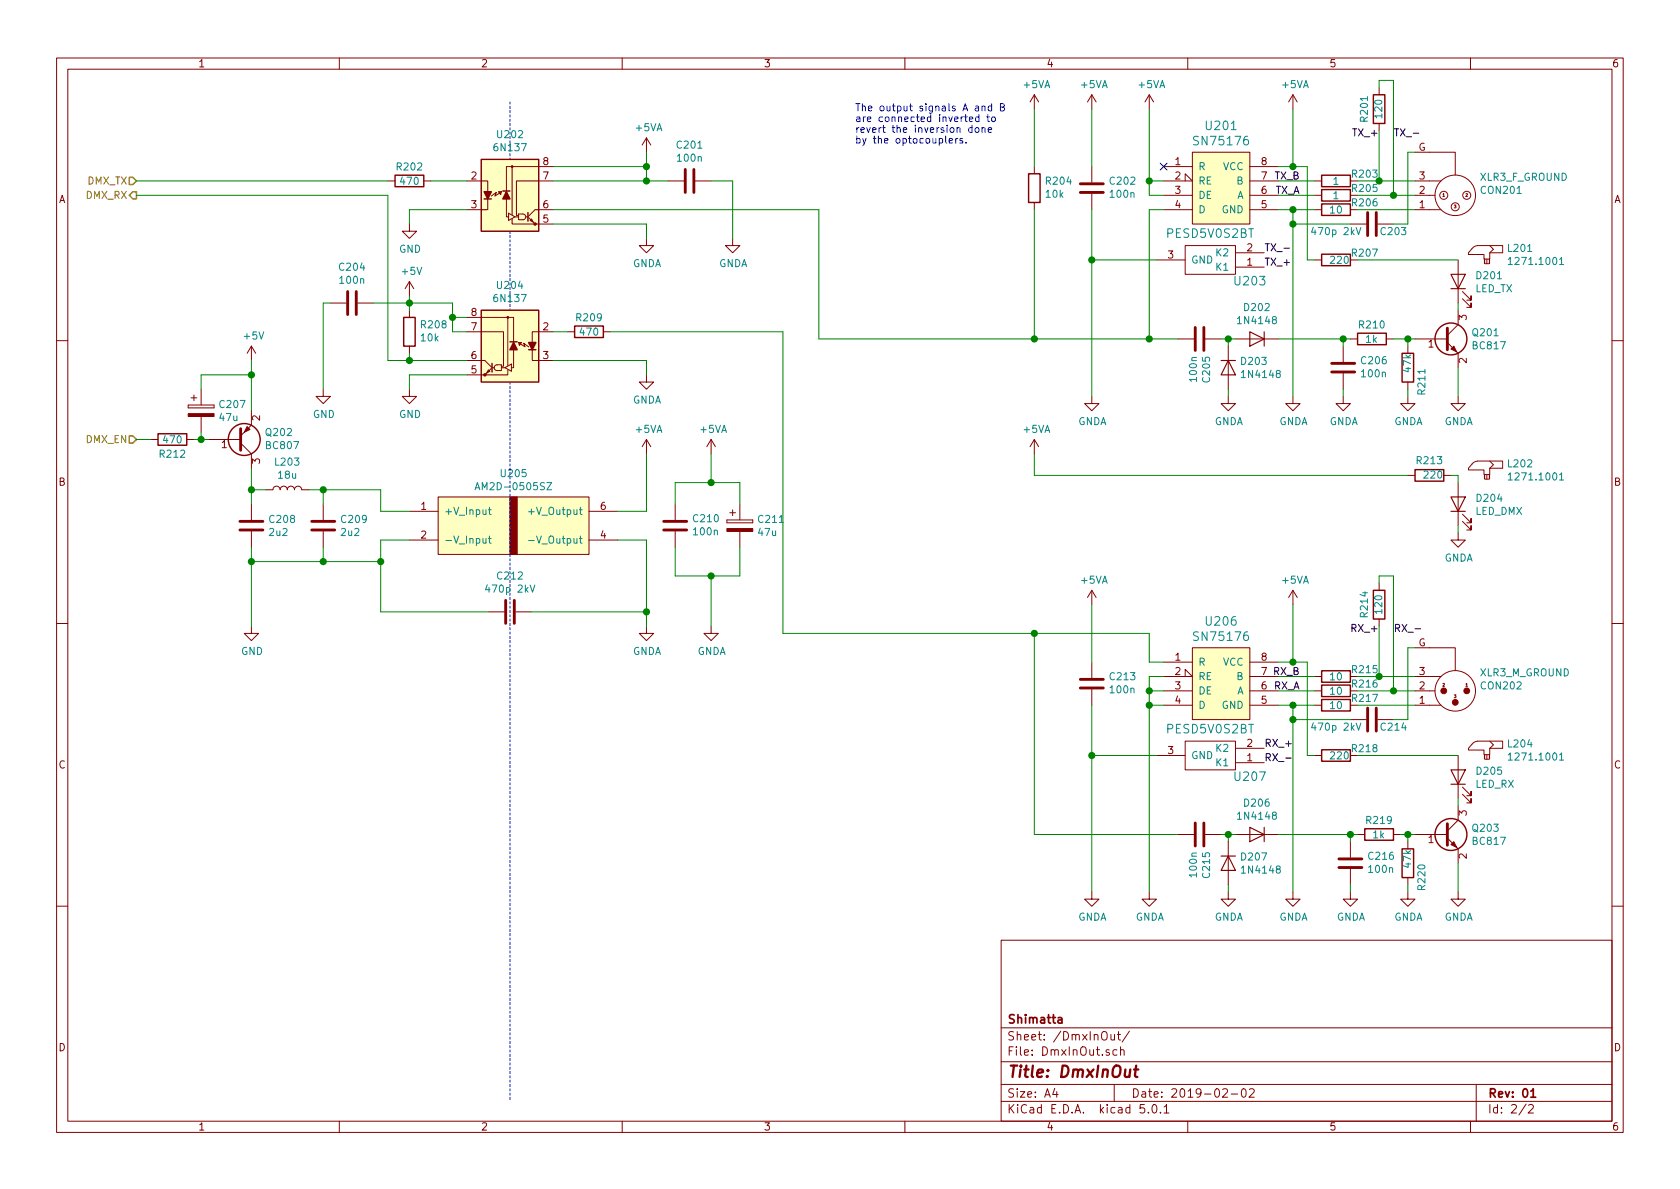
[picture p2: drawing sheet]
EESchema Schematic File Version 4
LIBS:UsbDmx-cache
EELAYER 26 0
EELAYER END
$Descr A4 11693 8268
encoding utf-8
Sheet 2 2
Title "DmxInOut"
Date "2019-02-02"
Rev "01"
Comp "Shimatta"
Comment1 ""
Comment2 ""
Comment3 ""
Comment4 ""
$EndDescr
$Comp
L proz_interface:SN75176 U201
U 1 1
P 8250 1550
F 0 "U201" H 8500 2237 60  0000 C CNN
F 1 "SN75176" H 8500 2131 60  0000 C CNN
F 2 "Package_SO:SO-8_3.9x4.9mm_P1.27mm" H 8250 1550 60  0001 C CNN
F 3 "" H 8250 1550 60  0000 C CNN
	1    8250 1550
	1    0    0    -1  
$EndComp
$Comp
L power:+5VA #PWR0204
U 1 1
P 9000 750
F 0 "#PWR0204" H 9000 600 50  0001 C CNN
F 1 "+5VA" H 9015 923 50  0000 C CNN
F 2 "" H 9000 750 50  0001 C CNN
F 3 "" H 9000 750 50  0001 C CNN
	1    9000 750 
	1    0    0    -1  
$EndComp
Wire Wire Line
	8900 1150 9000 1150
Wire Wire Line
	9000 1150 9000 750 
$Comp
L Device:R R203
U 1 1
P 9300 1250
F 0 "R203" V 9250 1450 50  0000 C CNN
F 1 "1" V 9300 1250 50  0000 C CNN
F 2 "Resistor_SMD:R_MiniMELF_MMA-0204" V 9230 1250 50  0001 C CNN
F 3 "~" H 9300 1250 50  0001 C CNN
	1    9300 1250
	0    1    1    0   
$EndComp
$Comp
L Device:R R205
U 1 1
P 9300 1350
F 0 "R205" V 9250 1550 50  0000 C CNN
F 1 "1" V 9300 1350 50  0000 C CNN
F 2 "Resistor_SMD:R_MiniMELF_MMA-0204" V 9230 1350 50  0001 C CNN
F 3 "~" H 9300 1350 50  0001 C CNN
	1    9300 1350
	0    1    1    0   
$EndComp
$Comp
L power:GNDA #PWR0216
U 1 1
P 9000 2750
F 0 "#PWR0216" H 9000 2500 50  0001 C CNN
F 1 "GNDA" H 9005 2577 50  0000 C CNN
F 2 "" H 9000 2750 50  0001 C CNN
F 3 "" H 9000 2750 50  0001 C CNN
	1    9000 2750
	1    0    0    -1  
$EndComp
$Comp
L Device:R R206
U 1 1
P 9300 1450
F 0 "R206" V 9250 1650 50  0000 C CNN
F 1 "10" V 9300 1450 50  0000 C CNN
F 2 "Resistor_SMD:R_MiniMELF_MMA-0204" V 9230 1450 50  0001 C CNN
F 3 "~" H 9300 1450 50  0001 C CNN
	1    9300 1450
	0    1    1    0   
$EndComp
$Comp
L proz_regulators:AM2D-0505SZ U205
U 1 1
P 3050 3850
F 0 "U205" H 3575 4415 50  0000 C CNN
F 1 "AM2D-0505SZ" H 3575 4324 50  0000 C CNN
F 2 "proz_sil:SIP7" H 3050 3850 50  0001 C CNN
F 3 "" H 3050 3850 50  0001 C CNN
	1    3050 3850
	1    0    0    -1  
$EndComp
$Comp
L Device:L L203
U 1 1
P 2000 3400
F 0 "L203" V 2190 3400 50  0000 C CNN
F 1 "18u" V 2099 3400 50  0000 C CNN
F 2 "proz_choke:inductor_1812" H 2000 3400 50  0001 C CNN
F 3 "~" H 2000 3400 50  0001 C CNN
	1    2000 3400
	0    -1   -1   0   
$EndComp
$Comp
L Device:C C208
U 1 1
P 1750 3650
F 0 "C208" H 1865 3696 50  0000 L CNN
F 1 "2u2" H 1865 3605 50  0000 L CNN
F 2 "Capacitor_SMD:C_0805_2012Metric_Pad1.15x1.40mm_HandSolder" H 1788 3500 50  0001 C CNN
F 3 "~" H 1750 3650 50  0001 C CNN
	1    1750 3650
	1    0    0    -1  
$EndComp
$Comp
L Device:C C209
U 1 1
P 2250 3650
F 0 "C209" H 2365 3696 50  0000 L CNN
F 1 "2u2" H 2365 3605 50  0000 L CNN
F 2 "Capacitor_SMD:C_0805_2012Metric_Pad1.15x1.40mm_HandSolder" H 2288 3500 50  0001 C CNN
F 3 "~" H 2250 3650 50  0001 C CNN
	1    2250 3650
	1    0    0    -1  
$EndComp
$Comp
L Device:C C212
U 1 1
P 3550 4250
F 0 "C212" V 3298 4250 50  0000 C CNN
F 1 "470p 2kV" V 3389 4250 50  0000 C CNN
F 2 "Capacitor_THT:C_Disc_D7.5mm_W5.0mm_P7.50mm" H 3588 4100 50  0001 C CNN
F 3 "~" H 3550 4250 50  0001 C CNN
	1    3550 4250
	0    1    1    0   
$EndComp
Wire Wire Line
	2850 3550 2650 3550
Wire Wire Line
	2650 3550 2650 3400
Wire Wire Line
	2650 3400 2250 3400
Wire Wire Line
	1850 3400 1750 3400
Wire Wire Line
	1750 3400 1750 3500
Wire Wire Line
	2250 3400 2250 3500
Connection ~ 2250 3400
Wire Wire Line
	2250 3400 2150 3400
Wire Wire Line
	2850 3750 2650 3750
Wire Wire Line
	2650 3750 2650 3900
Wire Wire Line
	2650 3900 2250 3900
Wire Wire Line
	1750 3900 1750 3800
Wire Wire Line
	2250 3800 2250 3900
Connection ~ 2250 3900
Wire Wire Line
	2250 3900 1750 3900
Wire Wire Line
	2650 3900 2650 4250
Wire Wire Line
	2650 4250 3400 4250
Connection ~ 2650 3900
Wire Wire Line
	3700 4250 4500 4250
Wire Wire Line
	4500 4250 4500 3750
Wire Wire Line
	4500 3750 4300 3750
$Comp
L power:GNDA #PWR0227
U 1 1
P 4500 4350
F 0 "#PWR0227" H 4500 4100 50  0001 C CNN
F 1 "GNDA" H 4505 4177 50  0000 C CNN
F 2 "" H 4500 4350 50  0001 C CNN
F 3 "" H 4500 4350 50  0001 C CNN
	1    4500 4350
	1    0    0    -1  
$EndComp
$Comp
L power:+5VA #PWR0220
U 1 1
P 4500 3150
F 0 "#PWR0220" H 4500 3000 50  0001 C CNN
F 1 "+5VA" H 4515 3323 50  0000 C CNN
F 2 "" H 4500 3150 50  0001 C CNN
F 3 "" H 4500 3150 50  0001 C CNN
	1    4500 3150
	1    0    0    -1  
$EndComp
Wire Wire Line
	4500 3150 4500 3550
Wire Wire Line
	4500 3550 4300 3550
Wire Wire Line
	4500 4350 4500 4250
Connection ~ 4500 4250
$Comp
L power:GND #PWR0226
U 1 1
P 1750 4350
F 0 "#PWR0226" H 1750 4100 50  0001 C CNN
F 1 "GND" H 1755 4177 50  0000 C CNN
F 2 "" H 1750 4350 50  0001 C CNN
F 3 "" H 1750 4350 50  0001 C CNN
	1    1750 4350
	1    0    0    -1  
$EndComp
Wire Wire Line
	1750 3900 1750 4350
Connection ~ 1750 3900
Wire Notes Line
	3550 700  3550 7650
$Comp
L proz_optoCpl:6N137 U202
U 1 1
P 3350 1600
F 0 "U202" H 3550 2275 50  0000 C CNN
F 1 "6N137" H 3550 2184 50  0000 C CNN
F 2 "proz_dil:GULLWING_8" H 3350 1550 50  0001 L CIN
F 3 "" H 3550 1850 50  0001 L CNN
	1    3350 1600
	1    0    0    -1  
$EndComp
$Comp
L proz_optoCpl:6N137 U204
U 1 1
P 3750 2650
F 0 "U204" H 3950 3325 50  0000 C CNN
F 1 "6N137" H 3950 3234 50  0000 C CNN
F 2 "proz_dil:GULLWING_8" H 3750 2600 50  0001 L CIN
F 3 "" H 3950 2900 50  0001 L CNN
	1    3750 2650
	-1   0    0    -1  
$EndComp
$Comp
L power:+5V #PWR0210
U 1 1
P 1750 2500
F 0 "#PWR0210" H 1750 2350 50  0001 C CNN
F 1 "+5V" H 1765 2673 50  0000 C CNN
F 2 "" H 1750 2500 50  0001 C CNN
F 3 "" H 1750 2500 50  0001 C CNN
	1    1750 2500
	1    0    0    -1  
$EndComp
$Comp
L Transistor_BJT:BC807 Q202
U 1 1
P 1650 3050
F 0 "Q202" H 1841 3004 50  0000 L CNN
F 1 "BC807" H 1841 3095 50  0000 L CNN
F 2 "Package_TO_SOT_SMD:SOT-23" H 1850 2975 50  0001 L CIN
F 3 "http://www.fairchildsemi.com/ds/BC/BC807.pdf" H 1650 3050 50  0001 L CNN
	1    1650 3050
	1    0    0    1   
$EndComp
Wire Wire Line
	1750 3250 1750 3400
Connection ~ 1750 3400
Wire Wire Line
	1750 2500 1750 2600
$Comp
L Device:R R212
U 1 1
P 1200 3050
F 0 "R212" V 1300 3050 50  0000 C CNN
F 1 "470" V 1200 3050 50  0000 C CNN
F 2 "Resistor_SMD:R_0603_1608Metric_Pad1.05x0.95mm_HandSolder" V 1130 3050 50  0001 C CNN
F 3 "~" H 1200 3050 50  0001 C CNN
	1    1200 3050
	0    1    1    0   
$EndComp
Wire Wire Line
	1350 3050 1400 3050
$Comp
L Device:CP C207
U 1 1
P 1400 2850
F 0 "C207" H 1518 2896 50  0000 L CNN
F 1 "47u" H 1518 2805 50  0000 L CNN
F 2 "Capacitor_THT:CP_Radial_D5.0mm_P2.00mm" H 1438 2700 50  0001 C CNN
F 3 "~" H 1400 2850 50  0001 C CNN
	1    1400 2850
	1    0    0    -1  
$EndComp
Wire Wire Line
	1750 2600 1400 2600
Wire Wire Line
	1400 2600 1400 2700
Connection ~ 1750 2600
Wire Wire Line
	1750 2600 1750 2850
Wire Wire Line
	1400 3000 1400 3050
Connection ~ 1400 3050
Wire Wire Line
	1400 3050 1450 3050
$Comp
L power:+5VA #PWR0203
U 1 1
P 8000 750
F 0 "#PWR0203" H 8000 600 50  0001 C CNN
F 1 "+5VA" H 8015 923 50  0000 C CNN
F 2 "" H 8000 750 50  0001 C CNN
F 3 "" H 8000 750 50  0001 C CNN
	1    8000 750 
	1    0    0    -1  
$EndComp
Wire Wire Line
	8000 750  8000 1250
Wire Wire Line
	8000 1350 8100 1350
Wire Wire Line
	8100 1250 8000 1250
Connection ~ 8000 1250
Wire Wire Line
	8000 1250 8000 1350
$Comp
L Device:R R209
U 1 1
P 4100 2300
F 0 "R209" V 4000 2300 50  0000 C CNN
F 1 "470" V 4100 2300 50  0000 C CNN
F 2 "Resistor_SMD:R_0603_1608Metric_Pad1.05x0.95mm_HandSolder" V 4030 2300 50  0001 C CNN
F 3 "~" H 4100 2300 50  0001 C CNN
	1    4100 2300
	0    1    1    0   
$EndComp
Wire Wire Line
	3950 2300 3850 2300
$Comp
L power:GNDA #PWR0211
U 1 1
P 4500 2600
F 0 "#PWR0211" H 4500 2350 50  0001 C CNN
F 1 "GNDA" H 4505 2427 50  0000 C CNN
F 2 "" H 4500 2600 50  0001 C CNN
F 3 "" H 4500 2600 50  0001 C CNN
	1    4500 2600
	1    0    0    -1  
$EndComp
Wire Wire Line
	4500 2600 4500 2500
Wire Wire Line
	4500 2500 3850 2500
$Comp
L power:GNDA #PWR0207
U 1 1
P 4500 1650
F 0 "#PWR0207" H 4500 1400 50  0001 C CNN
F 1 "GNDA" H 4505 1477 50  0000 C CNN
F 2 "" H 4500 1650 50  0001 C CNN
F 3 "" H 4500 1650 50  0001 C CNN
	1    4500 1650
	1    0    0    -1  
$EndComp
Wire Wire Line
	4500 1650 4500 1550
Wire Wire Line
	4500 1550 3850 1550
$Comp
L power:+5VA #PWR0205
U 1 1
P 4500 1050
F 0 "#PWR0205" H 4500 900 50  0001 C CNN
F 1 "+5VA" H 4515 1223 50  0000 C CNN
F 2 "" H 4500 1050 50  0001 C CNN
F 3 "" H 4500 1050 50  0001 C CNN
	1    4500 1050
	1    0    0    -1  
$EndComp
Wire Wire Line
	4500 1050 4500 1150
Wire Wire Line
	4500 1250 3850 1250
Wire Wire Line
	3850 1150 4500 1150
Connection ~ 4500 1150
Wire Wire Line
	4500 1150 4500 1250
$Comp
L Device:R R204
U 1 1
P 7200 1300
F 0 "R204" H 7130 1254 50  0000 R CNN
F 1 "10k" H 7130 1345 50  0000 R CNN
F 2 "Resistor_SMD:R_0603_1608Metric_Pad1.05x0.95mm_HandSolder" V 7130 1300 50  0001 C CNN
F 3 "~" H 7200 1300 50  0001 C CNN
	1    7200 1300
	-1   0    0    1   
$EndComp
$Comp
L power:+5VA #PWR0201
U 1 1
P 7200 750
F 0 "#PWR0201" H 7200 600 50  0001 C CNN
F 1 "+5VA" H 7215 923 50  0000 C CNN
F 2 "" H 7200 750 50  0001 C CNN
F 3 "" H 7200 750 50  0001 C CNN
	1    7200 750 
	1    0    0    -1  
$EndComp
Wire Wire Line
	7200 1150 7200 750 
$Comp
L Device:R R201
U 1 1
P 9600 750
F 0 "R201" V 9700 750 50  0000 C CNN
F 1 "120" V 9600 750 50  0000 C CNN
F 2 "Resistor_SMD:R_MiniMELF_MMA-0204" V 9530 750 50  0001 C CNN
F 3 "~" H 9600 750 50  0001 C CNN
	1    9600 750 
	-1   0    0    1   
$EndComp
NoConn ~ 8100 1150
$Comp
L Device:LED D204
U 1 1
P 10150 3500
F 0 "D204" V 10188 3382 50  0000 R CNN
F 1 "LED_DMX" V 10097 3382 50  0000 R CNN
F 2 "proz_led:LED_SMD_0603" H 10150 3500 50  0001 C CNN
F 3 "~" H 10150 3500 50  0001 C CNN
	1    10150 3500
	0    -1   -1   0   
$EndComp
$Comp
L Device:R R213
U 1 1
P 9950 3300
F 0 "R213" V 10050 3200 50  0000 L CNN
F 1 "220" V 9950 3200 50  0000 L CNN
F 2 "Resistor_SMD:R_0603_1608Metric_Pad1.05x0.95mm_HandSolder" V 9880 3300 50  0001 C CNN
F 3 "~" H 9950 3300 50  0001 C CNN
	1    9950 3300
	0    -1   -1   0   
$EndComp
$Comp
L power:+5VA #PWR0222
U 1 1
P 7200 3150
F 0 "#PWR0222" H 7200 3000 50  0001 C CNN
F 1 "+5VA" H 7215 3323 50  0000 C CNN
F 2 "" H 7200 3150 50  0001 C CNN
F 3 "" H 7200 3150 50  0001 C CNN
	1    7200 3150
	1    0    0    -1  
$EndComp
$Comp
L power:GNDA #PWR0223
U 1 1
P 10150 3700
F 0 "#PWR0223" H 10150 3450 50  0001 C CNN
F 1 "GNDA" H 10155 3527 50  0000 C CNN
F 2 "" H 10150 3700 50  0001 C CNN
F 3 "" H 10150 3700 50  0001 C CNN
	1    10150 3700
	1    0    0    -1  
$EndComp
Wire Wire Line
	10150 3700 10150 3650
$Comp
L Device:LED D201
U 1 1
P 10150 1950
F 0 "D201" V 10188 1833 50  0000 R CNN
F 1 "LED_TX" V 10097 1833 50  0000 R CNN
F 2 "proz_led:LED_SMD_0603" H 10150 1950 50  0001 C CNN
F 3 "~" H 10150 1950 50  0001 C CNN
	1    10150 1950
	0    -1   -1   0   
$EndComp
$Comp
L Device:R R207
U 1 1
P 9300 1800
F 0 "R207" V 9250 1900 50  0000 L CNN
F 1 "220" V 9300 1750 50  0000 L CNN
F 2 "Resistor_SMD:R_0603_1608Metric_Pad1.05x0.95mm_HandSolder" V 9230 1800 50  0001 C CNN
F 3 "~" H 9300 1800 50  0001 C CNN
	1    9300 1800
	0    1    1    0   
$EndComp
$Comp
L Transistor_BJT:BC817 Q201
U 1 1
P 10050 2350
F 0 "Q201" H 10241 2396 50  0000 L CNN
F 1 "BC817" H 10241 2305 50  0000 L CNN
F 2 "Package_TO_SOT_SMD:SOT-23" H 10250 2275 50  0001 L CIN
F 3 "http://www.fairchildsemi.com/ds/BC/BC817.pdf" H 10050 2350 50  0001 L CNN
	1    10050 2350
	1    0    0    -1  
$EndComp
$Comp
L power:GNDA #PWR0219
U 1 1
P 10150 2750
F 0 "#PWR0219" H 10150 2500 50  0001 C CNN
F 1 "GNDA" H 10155 2577 50  0000 C CNN
F 2 "" H 10150 2750 50  0001 C CNN
F 3 "" H 10150 2750 50  0001 C CNN
	1    10150 2750
	1    0    0    -1  
$EndComp
Wire Wire Line
	10150 2750 10150 2550
Wire Wire Line
	10150 2150 10150 2100
Wire Wire Line
	9150 1800 9100 1800
Wire Wire Line
	9100 1800 9100 1150
Wire Wire Line
	9100 1150 9000 1150
Connection ~ 9000 1150
$Comp
L Device:R R210
U 1 1
P 9550 2350
F 0 "R210" V 9450 2250 50  0000 L CNN
F 1 "1k" V 9550 2300 50  0000 L CNN
F 2 "Resistor_SMD:R_0603_1608Metric_Pad1.05x0.95mm_HandSolder" V 9480 2350 50  0001 C CNN
F 3 "~" H 9550 2350 50  0001 C CNN
	1    9550 2350
	0    1    1    0   
$EndComp
Wire Wire Line
	4250 2300 5450 2300
Wire Wire Line
	10100 3300 10150 3300
Wire Wire Line
	10150 3300 10150 3350
Wire Wire Line
	8900 1450 9000 1450
$Comp
L proz_interface:SN75176 U206
U 1 1
P 8250 5000
F 0 "U206" H 8500 5687 60  0000 C CNN
F 1 "SN75176" H 8500 5581 60  0000 C CNN
F 2 "Package_SO:SO-8_3.9x4.9mm_P1.27mm" H 8250 5000 60  0001 C CNN
F 3 "" H 8250 5000 60  0000 C CNN
	1    8250 5000
	1    0    0    -1  
$EndComp
$Comp
L power:+5VA #PWR0225
U 1 1
P 9000 4200
F 0 "#PWR0225" H 9000 4050 50  0001 C CNN
F 1 "+5VA" H 9015 4373 50  0000 C CNN
F 2 "" H 9000 4200 50  0001 C CNN
F 3 "" H 9000 4200 50  0001 C CNN
	1    9000 4200
	1    0    0    -1  
$EndComp
Wire Wire Line
	8900 4600 9000 4600
Wire Wire Line
	9000 4600 9000 4200
$Comp
L Device:R R215
U 1 1
P 9300 4700
F 0 "R215" V 9250 4900 50  0000 C CNN
F 1 "10" V 9300 4700 50  0000 C CNN
F 2 "Resistor_SMD:R_MiniMELF_MMA-0204" V 9230 4700 50  0001 C CNN
F 3 "~" H 9300 4700 50  0001 C CNN
	1    9300 4700
	0    1    1    0   
$EndComp
$Comp
L Device:R R216
U 1 1
P 9300 4800
F 0 "R216" V 9250 5000 50  0000 C CNN
F 1 "10" V 9300 4800 50  0000 C CNN
F 2 "Resistor_SMD:R_MiniMELF_MMA-0204" V 9230 4800 50  0001 C CNN
F 3 "~" H 9300 4800 50  0001 C CNN
	1    9300 4800
	0    1    1    0   
$EndComp
$Comp
L power:GNDA #PWR0232
U 1 1
P 9000 6200
F 0 "#PWR0232" H 9000 5950 50  0001 C CNN
F 1 "GNDA" H 9005 6027 50  0000 C CNN
F 2 "" H 9000 6200 50  0001 C CNN
F 3 "" H 9000 6200 50  0001 C CNN
	1    9000 6200
	1    0    0    -1  
$EndComp
$Comp
L Device:R R217
U 1 1
P 9300 4900
F 0 "R217" V 9250 5100 50  0000 C CNN
F 1 "10" V 9300 4900 50  0000 C CNN
F 2 "Resistor_SMD:R_MiniMELF_MMA-0204" V 9230 4900 50  0001 C CNN
F 3 "~" H 9300 4900 50  0001 C CNN
	1    9300 4900
	0    1    1    0   
$EndComp
Wire Wire Line
	8000 4800 8100 4800
Wire Wire Line
	8100 4700 8000 4700
Wire Wire Line
	8000 4700 8000 4800
$Comp
L Device:R R214
U 1 1
P 9600 4200
F 0 "R214" V 9700 4200 50  0000 C CNN
F 1 "120" V 9600 4200 50  0000 C CNN
F 2 "Resistor_SMD:R_MiniMELF_MMA-0204" V 9530 4200 50  0001 C CNN
F 3 "~" H 9600 4200 50  0001 C CNN
	1    9600 4200
	-1   0    0    1   
$EndComp
$Comp
L Device:LED D205
U 1 1
P 10150 5400
F 0 "D205" V 10188 5282 50  0000 R CNN
F 1 "LED_RX" V 10097 5282 50  0000 R CNN
F 2 "proz_led:LED_SMD_0603" H 10150 5400 50  0001 C CNN
F 3 "~" H 10150 5400 50  0001 C CNN
	1    10150 5400
	0    -1   -1   0   
$EndComp
$Comp
L Device:R R218
U 1 1
P 9300 5250
F 0 "R218" V 9250 5350 50  0000 L CNN
F 1 "220" V 9300 5200 50  0000 L CNN
F 2 "Resistor_SMD:R_0603_1608Metric_Pad1.05x0.95mm_HandSolder" V 9230 5250 50  0001 C CNN
F 3 "~" H 9300 5250 50  0001 C CNN
	1    9300 5250
	0    1    1    0   
$EndComp
$Comp
L Transistor_BJT:BC817 Q203
U 1 1
P 10050 5800
F 0 "Q203" H 10241 5846 50  0000 L CNN
F 1 "BC817" H 10241 5755 50  0000 L CNN
F 2 "Package_TO_SOT_SMD:SOT-23" H 10250 5725 50  0001 L CIN
F 3 "http://www.fairchildsemi.com/ds/BC/BC817.pdf" H 10050 5800 50  0001 L CNN
	1    10050 5800
	1    0    0    -1  
$EndComp
$Comp
L power:GNDA #PWR0235
U 1 1
P 10150 6200
F 0 "#PWR0235" H 10150 5950 50  0001 C CNN
F 1 "GNDA" H 10155 6027 50  0000 C CNN
F 2 "" H 10150 6200 50  0001 C CNN
F 3 "" H 10150 6200 50  0001 C CNN
	1    10150 6200
	1    0    0    -1  
$EndComp
Wire Wire Line
	10150 6200 10150 6000
Wire Wire Line
	10150 5600 10150 5550
Wire Wire Line
	9150 5250 9100 5250
Wire Wire Line
	9100 5250 9100 4600
Wire Wire Line
	9100 4600 9000 4600
Connection ~ 9000 4600
$Comp
L Device:R R219
U 1 1
P 9600 5800
F 0 "R219" V 9500 5700 50  0000 L CNN
F 1 "1k" V 9600 5750 50  0000 L CNN
F 2 "Resistor_SMD:R_0603_1608Metric_Pad1.05x0.95mm_HandSolder" V 9530 5800 50  0001 C CNN
F 3 "~" H 9600 5800 50  0001 C CNN
	1    9600 5800
	0    1    1    0   
$EndComp
Wire Wire Line
	8550 5850 8550 5800
$Comp
L power:GNDA #PWR0231
U 1 1
P 8550 6200
F 0 "#PWR0231" H 8550 5950 50  0001 C CNN
F 1 "GNDA" H 8555 6027 50  0000 C CNN
F 2 "" H 8550 6200 50  0001 C CNN
F 3 "" H 8550 6200 50  0001 C CNN
	1    8550 6200
	1    0    0    -1  
$EndComp
Wire Wire Line
	8550 6200 8550 6150
Wire Wire Line
	8900 4900 9000 4900
Wire Wire Line
	9000 6200 9000 5000
Connection ~ 9000 4900
Wire Wire Line
	9000 4900 9150 4900
Wire Wire Line
	8100 4900 8000 4900
Wire Wire Line
	8000 4900 8000 4800
Connection ~ 8000 4800
$Comp
L power:GNDA #PWR0230
U 1 1
P 8000 6200
F 0 "#PWR0230" H 8000 5950 50  0001 C CNN
F 1 "GNDA" H 8005 6027 50  0000 C CNN
F 2 "" H 8000 6200 50  0001 C CNN
F 3 "" H 8000 6200 50  0001 C CNN
	1    8000 6200
	1    0    0    -1  
$EndComp
Wire Wire Line
	8000 6200 8000 4900
Connection ~ 8000 4900
Wire Wire Line
	9450 5250 10150 5250
Wire Wire Line
	9450 1800 10150 1800
Text HLabel 950  3050 0    50   Input ~ 0
DMX_EN
Text HLabel 950  1250 0    50   Input ~ 0
DMX_TX
Text HLabel 950  1350 0    50   Output ~ 0
DMX_RX
$Comp
L Device:R R202
U 1 1
P 2850 1250
F 0 "R202" V 2750 1250 50  0000 C CNN
F 1 "470" V 2850 1250 50  0000 C CNN
F 2 "Resistor_SMD:R_0603_1608Metric_Pad1.05x0.95mm_HandSolder" V 2780 1250 50  0001 C CNN
F 3 "~" H 2850 1250 50  0001 C CNN
	1    2850 1250
	0    1    1    0   
$EndComp
Wire Wire Line
	3250 1250 3000 1250
Wire Wire Line
	2700 1250 950  1250
$Comp
L Device:R R208
U 1 1
P 2850 2300
F 0 "R208" H 2780 2254 50  0000 R CNN
F 1 "10k" H 2780 2345 50  0000 R CNN
F 2 "Resistor_SMD:R_0603_1608Metric_Pad1.05x0.95mm_HandSolder" V 2780 2300 50  0001 C CNN
F 3 "~" H 2850 2300 50  0001 C CNN
	1    2850 2300
	-1   0    0    1   
$EndComp
$Comp
L power:GND #PWR0213
U 1 1
P 2850 2700
F 0 "#PWR0213" H 2850 2450 50  0001 C CNN
F 1 "GND" H 2855 2527 50  0000 C CNN
F 2 "" H 2850 2700 50  0001 C CNN
F 3 "" H 2850 2700 50  0001 C CNN
	1    2850 2700
	1    0    0    -1  
$EndComp
Wire Wire Line
	3250 2600 2850 2600
Wire Wire Line
	2850 2600 2850 2700
Wire Wire Line
	3250 2500 2850 2500
Wire Wire Line
	2850 2500 2850 2450
$Comp
L power:+5V #PWR0209
U 1 1
P 2850 2050
F 0 "#PWR0209" H 2850 1900 50  0001 C CNN
F 1 "+5V" H 2865 2223 50  0000 C CNN
F 2 "" H 2850 2050 50  0001 C CNN
F 3 "" H 2850 2050 50  0001 C CNN
	1    2850 2050
	1    0    0    -1  
$EndComp
Wire Wire Line
	2850 2050 2850 2100
Wire Wire Line
	2850 2100 3150 2100
Wire Wire Line
	3150 2100 3150 2200
Wire Wire Line
	3150 2300 3250 2300
Connection ~ 2850 2100
Wire Wire Line
	2850 2100 2850 2150
Wire Wire Line
	3250 2200 3150 2200
Connection ~ 3150 2200
Wire Wire Line
	3150 2200 3150 2300
Wire Wire Line
	2850 2500 2700 2500
Wire Wire Line
	2700 2500 2700 1350
Wire Wire Line
	2700 1350 950  1350
Connection ~ 2850 2500
$Comp
L power:GND #PWR0206
U 1 1
P 2850 1550
F 0 "#PWR0206" H 2850 1300 50  0001 C CNN
F 1 "GND" H 2855 1377 50  0000 C CNN
F 2 "" H 2850 1550 50  0001 C CNN
F 3 "" H 2850 1550 50  0001 C CNN
	1    2850 1550
	1    0    0    -1  
$EndComp
Wire Wire Line
	3250 1450 2850 1450
Wire Wire Line
	2850 1450 2850 1550
Wire Wire Line
	1050 3050 950  3050
$Comp
L Device:C C201
U 1 1
P 4800 1250
F 0 "C201" V 4548 1250 50  0000 C CNN
F 1 "100n" V 4639 1250 50  0000 C CNN
F 2 "Capacitor_SMD:C_0603_1608Metric_Pad1.05x0.95mm_HandSolder" H 4838 1100 50  0001 C CNN
F 3 "~" H 4800 1250 50  0001 C CNN
	1    4800 1250
	0    1    1    0   
$EndComp
Wire Wire Line
	4650 1250 4500 1250
Connection ~ 4500 1250
$Comp
L power:GNDA #PWR0208
U 1 1
P 5100 1650
F 0 "#PWR0208" H 5100 1400 50  0001 C CNN
F 1 "GNDA" H 5105 1477 50  0000 C CNN
F 2 "" H 5100 1650 50  0001 C CNN
F 3 "" H 5100 1650 50  0001 C CNN
	1    5100 1650
	1    0    0    -1  
$EndComp
Wire Wire Line
	5100 1650 5100 1250
Wire Wire Line
	5100 1250 4950 1250
$Comp
L Device:C C210
U 1 1
P 4700 3650
F 0 "C210" H 4585 3604 50  0000 R CNN
F 1 "100n" H 4585 3695 50  0000 R CNN
F 2 "Capacitor_SMD:C_0603_1608Metric_Pad1.05x0.95mm_HandSolder" H 4738 3500 50  0001 C CNN
F 3 "~" H 4700 3650 50  0001 C CNN
	1    4700 3650
	-1   0    0    1   
$EndComp
$Comp
L Device:CP C211
U 1 1
P 5150 3650
F 0 "C211" H 5268 3696 50  0000 L CNN
F 1 "47u" H 5268 3605 50  0000 L CNN
F 2 "Capacitor_THT:CP_Radial_D5.0mm_P2.00mm" H 5188 3500 50  0001 C CNN
F 3 "~" H 5150 3650 50  0001 C CNN
	1    5150 3650
	1    0    0    -1  
$EndComp
$Comp
L power:+5VA #PWR0221
U 1 1
P 4950 3150
F 0 "#PWR0221" H 4950 3000 50  0001 C CNN
F 1 "+5VA" H 4965 3323 50  0000 C CNN
F 2 "" H 4950 3150 50  0001 C CNN
F 3 "" H 4950 3150 50  0001 C CNN
	1    4950 3150
	1    0    0    -1  
$EndComp
Wire Wire Line
	4950 3150 4950 3350
Wire Wire Line
	4950 3350 4700 3350
Wire Wire Line
	4700 3350 4700 3500
Wire Wire Line
	4950 3350 5150 3350
Wire Wire Line
	5150 3350 5150 3500
Connection ~ 4950 3350
$Comp
L power:GNDA #PWR0228
U 1 1
P 4950 4350
F 0 "#PWR0228" H 4950 4100 50  0001 C CNN
F 1 "GNDA" H 4955 4177 50  0000 C CNN
F 2 "" H 4950 4350 50  0001 C CNN
F 3 "" H 4950 4350 50  0001 C CNN
	1    4950 4350
	1    0    0    -1  
$EndComp
Wire Wire Line
	4700 3800 4700 4000
Wire Wire Line
	4700 4000 4950 4000
Wire Wire Line
	4950 4000 4950 4350
Wire Wire Line
	4950 4000 5150 4000
Wire Wire Line
	5150 4000 5150 3800
Connection ~ 4950 4000
$Comp
L Device:C C213
U 1 1
P 7600 4750
F 0 "C213" H 7485 4704 50  0000 R CNN
F 1 "100n" H 7485 4795 50  0000 R CNN
F 2 "Capacitor_SMD:C_0603_1608Metric_Pad1.05x0.95mm_HandSolder" H 7638 4600 50  0001 C CNN
F 3 "~" H 7600 4750 50  0001 C CNN
	1    7600 4750
	-1   0    0    1   
$EndComp
Wire Wire Line
	5450 2300 5450 4400
$Comp
L Device:C C202
U 1 1
P 7600 1300
F 0 "C202" H 7485 1254 50  0000 R CNN
F 1 "100n" H 7485 1345 50  0000 R CNN
F 2 "Capacitor_SMD:C_0603_1608Metric_Pad1.05x0.95mm_HandSolder" H 7638 1150 50  0001 C CNN
F 3 "~" H 7600 1300 50  0001 C CNN
	1    7600 1300
	-1   0    0    1   
$EndComp
$Comp
L power:+5VA #PWR0202
U 1 1
P 7600 750
F 0 "#PWR0202" H 7600 600 50  0001 C CNN
F 1 "+5VA" H 7615 923 50  0000 C CNN
F 2 "" H 7600 750 50  0001 C CNN
F 3 "" H 7600 750 50  0001 C CNN
	1    7600 750 
	1    0    0    -1  
$EndComp
Wire Wire Line
	7600 750  7600 1150
$Comp
L power:GNDA #PWR0214
U 1 1
P 7600 2750
F 0 "#PWR0214" H 7600 2500 50  0001 C CNN
F 1 "GNDA" H 7605 2577 50  0000 C CNN
F 2 "" H 7600 2750 50  0001 C CNN
F 3 "" H 7600 2750 50  0001 C CNN
	1    7600 2750
	1    0    0    -1  
$EndComp
Wire Wire Line
	8000 1450 8000 2350
Connection ~ 8000 2350
Wire Wire Line
	7200 2350 7200 1450
Wire Wire Line
	7200 2350 8000 2350
Wire Wire Line
	3850 1450 5700 1450
Wire Wire Line
	5700 1450 5700 2350
Wire Wire Line
	5700 2350 7200 2350
Connection ~ 7200 2350
$Comp
L power:+5VA #PWR0224
U 1 1
P 7600 4200
F 0 "#PWR0224" H 7600 4050 50  0001 C CNN
F 1 "+5VA" H 7615 4373 50  0000 C CNN
F 2 "" H 7600 4200 50  0001 C CNN
F 3 "" H 7600 4200 50  0001 C CNN
	1    7600 4200
	1    0    0    -1  
$EndComp
Wire Wire Line
	7600 4600 7600 4200
$Comp
L power:GNDA #PWR0229
U 1 1
P 7600 6200
F 0 "#PWR0229" H 7600 5950 50  0001 C CNN
F 1 "GNDA" H 7605 6027 50  0000 C CNN
F 2 "" H 7600 6200 50  0001 C CNN
F 3 "" H 7600 6200 50  0001 C CNN
	1    7600 6200
	1    0    0    -1  
$EndComp
Wire Wire Line
	8100 4600 8000 4600
Wire Wire Line
	8000 4600 8000 4400
Wire Wire Line
	8000 4400 7200 4400
Wire Wire Line
	7200 5800 7200 4400
Connection ~ 7200 4400
Wire Wire Line
	7200 4400 5450 4400
Wire Wire Line
	9850 5800 9800 5800
$Comp
L Device:R R220
U 1 1
P 9800 6000
F 0 "R220" V 9700 6000 50  0000 L CNN
F 1 "47k" V 9800 5900 50  0000 L CNN
F 2 "Resistor_SMD:R_0603_1608Metric_Pad1.05x0.95mm_HandSolder" V 9730 6000 50  0001 C CNN
F 3 "~" H 9800 6000 50  0001 C CNN
	1    9800 6000
	-1   0    0    1   
$EndComp
Wire Wire Line
	9800 5850 9800 5800
$Comp
L power:GNDA #PWR0234
U 1 1
P 9800 6200
F 0 "#PWR0234" H 9800 5950 50  0001 C CNN
F 1 "GNDA" H 9805 6027 50  0000 C CNN
F 2 "" H 9800 6200 50  0001 C CNN
F 3 "" H 9800 6200 50  0001 C CNN
	1    9800 6200
	1    0    0    -1  
$EndComp
Wire Wire Line
	9800 6200 9800 6150
$Comp
L Device:R R211
U 1 1
P 9800 2550
F 0 "R211" V 9700 2550 50  0000 L CNN
F 1 "47k" V 9800 2450 50  0000 L CNN
F 2 "Resistor_SMD:R_0603_1608Metric_Pad1.05x0.95mm_HandSolder" V 9730 2550 50  0001 C CNN
F 3 "~" H 9800 2550 50  0001 C CNN
	1    9800 2550
	-1   0    0    1   
$EndComp
$Comp
L power:GNDA #PWR0218
U 1 1
P 9800 2750
F 0 "#PWR0218" H 9800 2500 50  0001 C CNN
F 1 "GNDA" H 9805 2577 50  0000 C CNN
F 2 "" H 9800 2750 50  0001 C CNN
F 3 "" H 9800 2750 50  0001 C CNN
	1    9800 2750
	1    0    0    -1  
$EndComp
Wire Wire Line
	9800 2750 9800 2700
Wire Wire Line
	9850 2350 9800 2350
Wire Wire Line
	9800 2350 9800 2400
Wire Wire Line
	8500 5800 8550 5800
Wire Wire Line
	7200 3150 7200 3300
Wire Wire Line
	7200 3300 9800 3300
$Comp
L Device:C C204
U 1 1
P 2450 2100
F 0 "C204" V 2198 2100 50  0000 C CNN
F 1 "100n" V 2289 2100 50  0000 C CNN
F 2 "Capacitor_SMD:C_0603_1608Metric_Pad1.05x0.95mm_HandSolder" H 2488 1950 50  0001 C CNN
F 3 "~" H 2450 2100 50  0001 C CNN
	1    2450 2100
	0    1    1    0   
$EndComp
$Comp
L power:GND #PWR0212
U 1 1
P 2250 2700
F 0 "#PWR0212" H 2250 2450 50  0001 C CNN
F 1 "GND" H 2255 2527 50  0000 C CNN
F 2 "" H 2250 2700 50  0001 C CNN
F 3 "" H 2250 2700 50  0001 C CNN
	1    2250 2700
	1    0    0    -1  
$EndComp
Wire Wire Line
	2250 2700 2250 2100
Wire Wire Line
	2250 2100 2300 2100
Wire Wire Line
	2850 2100 2600 2100
$Comp
L proz_connectors:XLR3_F_GROUND CON201
U 1 1
P 9950 1000
F 0 "CON201" H 10298 1318 50  0000 L CNN
F 1 "XLR3_F_GROUND" H 10298 1227 50  0000 L CNN
F 2 "proz_connectors:NC3FAH2_XLR_F" H 9950 1000 50  0001 C CNN
F 3 "" H 9950 1000 50  0001 C CNN
	1    9950 1000
	1    0    0    1   
$EndComp
Connection ~ 9000 1450
Wire Wire Line
	9000 1450 9150 1450
$Comp
L Device:C C203
U 1 1
P 9550 1550
F 0 "C203" V 9600 1700 50  0000 C CNN
F 1 "470p 2kV" V 9600 1300 50  0000 C CNN
F 2 "Capacitor_THT:C_Disc_D7.5mm_W5.0mm_P7.50mm" H 9588 1400 50  0001 C CNN
F 3 "~" H 9550 1550 50  0001 C CNN
	1    9550 1550
	0    1    1    0   
$EndComp
Wire Wire Line
	9400 1550 9000 1550
Connection ~ 9000 1550
Wire Wire Line
	9000 1550 9000 1450
Wire Wire Line
	9450 4800 9700 4800
Wire Wire Line
	9600 4350 9600 4700
Connection ~ 9600 4700
Wire Wire Line
	9600 4700 9450 4700
Wire Wire Line
	9600 4050 9600 4000
Wire Wire Line
	9600 4000 9700 4000
Wire Wire Line
	9700 4000 9700 4800
Connection ~ 9700 4800
Wire Wire Line
	9600 4700 9850 4700
Wire Wire Line
	9700 4800 9850 4800
$Comp
L Device:C C214
U 1 1
P 9550 5000
F 0 "C214" V 9600 5150 50  0000 C CNN
F 1 "470p 2kV" V 9600 4750 50  0000 C CNN
F 2 "Capacitor_THT:C_Disc_D7.5mm_W5.0mm_P7.50mm" H 9588 4850 50  0001 C CNN
F 3 "~" H 9550 5000 50  0001 C CNN
	1    9550 5000
	0    1    1    0   
$EndComp
Wire Wire Line
	9400 5000 9000 5000
Connection ~ 9000 5000
Wire Wire Line
	9000 5000 9000 4900
$Comp
L proz_util:LightLine L202
U 1 1
P 10350 3250
F 0 "L202" H 10213 3283 50  0000 R CNN
F 1 "1271.1001" H 10213 3192 50  0000 R CNN
F 2 "proz_unknown:1271.1001" H 10350 3250 50  0001 C CNN
F 3 "" H 10350 3250 50  0001 C CNN
	1    10350 3250
	-1   0    0    -1  
$EndComp
$Comp
L proz_util:LightLine L201
U 1 1
P 10350 1750
F 0 "L201" H 10213 1783 50  0000 R CNN
F 1 "1271.1001" H 10213 1692 50  0000 R CNN
F 2 "proz_unknown:1271.1001" H 10350 1750 50  0001 C CNN
F 3 "" H 10350 1750 50  0001 C CNN
	1    10350 1750
	-1   0    0    -1  
$EndComp
$Comp
L proz_util:LightLine L204
U 1 1
P 10350 5200
F 0 "L204" H 10213 5233 50  0000 R CNN
F 1 "1271.1001" H 10213 5142 50  0000 R CNN
F 2 "proz_unknown:1271.1001" H 10350 5200 50  0001 C CNN
F 3 "" H 10350 5200 50  0001 C CNN
	1    10350 5200
	-1   0    0    -1  
$EndComp
$Comp
L proz_diodes:ESD_2x U203
U 1 1
P 8600 1700
F 0 "U203" H 8500 1950 60  0000 C CNN
F 1 "PESD5V0S2BT" H 8775 1619 60  0000 C CNN
F 2 "Package_TO_SOT_SMD:SOT-23_Handsoldering" H 8600 1700 60  0001 C CNN
F 3 "" H 8600 1700 60  0000 C CNN
	1    8600 1700
	-1   0    0    1   
$EndComp
$Comp
L proz_diodes:ESD_2x U207
U 1 1
P 8600 5150
F 0 "U207" H 8500 5400 60  0000 C CNN
F 1 "PESD5V0S2BT" H 8775 5069 60  0000 C CNN
F 2 "Package_TO_SOT_SMD:SOT-23_Handsoldering" H 8600 5150 60  0001 C CNN
F 3 "" H 8600 5150 60  0000 C CNN
	1    8600 5150
	-1   0    0    1   
$EndComp
Wire Wire Line
	9000 1550 9000 2750
Wire Wire Line
	9600 1250 9850 1250
Wire Wire Line
	9450 1250 9600 1250
Connection ~ 9600 1250
Wire Wire Line
	9600 900  9600 1250
Wire Wire Line
	9600 550  9600 600 
Wire Wire Line
	9700 550  9600 550 
Wire Wire Line
	9700 1350 9850 1350
Wire Wire Line
	9450 1350 9700 1350
Connection ~ 9700 1350
Wire Wire Line
	9700 1350 9700 550 
Wire Wire Line
	7600 1800 7600 1450
Wire Wire Line
	7600 2750 7600 1800
Connection ~ 7600 1800
Wire Wire Line
	8050 1800 7600 1800
Wire Wire Line
	8900 4700 9150 4700
Wire Wire Line
	8900 4800 9150 4800
Wire Wire Line
	7600 6200 7600 5250
Wire Wire Line
	7600 5250 7600 4900
Connection ~ 7600 5250
Wire Wire Line
	8050 5250 7600 5250
Wire Wire Line
	8900 1250 9150 1250
Wire Wire Line
	8900 1350 9150 1350
Wire Wire Line
	8100 1450 8000 1450
Text Label 9050 1350 2    50   ~ 0
TX_A
Text Label 9050 1250 2    50   ~ 0
TX_B
Text Label 9050 4800 2    50   ~ 0
RX_A
Text Label 9050 4700 2    50   ~ 0
RX_B
$Comp
L proz_connectors:XLR3_M_GROUND CON202
U 1 1
P 9950 4450
F 0 "CON202" H 10298 4768 50  0000 L CNN
F 1 "XLR3_M_GROUND" H 10298 4677 50  0000 L CNN
F 2 "proz_connectors:NC3MAH_XLR_M" H 9950 4450 50  0001 C CNN
F 3 "" H 9950 4450 50  0001 C CNN
	1    9950 4450
	1    0    0    1   
$EndComp
Wire Wire Line
	9450 4900 9850 4900
Wire Wire Line
	9850 4500 9800 4500
Wire Wire Line
	9800 4500 9800 5000
Wire Wire Line
	9800 5000 9700 5000
Wire Wire Line
	9450 1450 9850 1450
Wire Wire Line
	9850 1050 9800 1050
Wire Wire Line
	9800 1050 9800 1550
Wire Wire Line
	9800 1550 9700 1550
Text Label 9600 950  2    50   ~ 0
TX_+
Text Label 9700 950  0    50   ~ 0
TX_-
Text Label 8800 1750 0    50   ~ 0
TX_-
Text Label 8800 1850 0    50   ~ 0
TX_+
Text Label 9700 4400 0    50   ~ 0
RX_-
Text Label 9600 4400 2    50   ~ 0
RX_+
Text Label 8800 5200 0    50   ~ 0
RX_+
Text Label 8800 5300 0    50   ~ 0
RX_-
Text Notes 5950 1000 0    50   ~ 0
The output signals A and B\nare connected inverted to\nrevert the inversion done\nby the optocouplers.
Wire Wire Line
	8000 2350 8200 2350
Wire Wire Line
	9700 2350 9800 2350
Connection ~ 9800 2350
$Comp
L Device:C C206
U 1 1
P 9350 2550
F 0 "C206" H 9235 2504 50  0000 R CNN
F 1 "100n" H 9235 2595 50  0000 R CNN
F 2 "Capacitor_SMD:C_0603_1608Metric_Pad1.05x0.95mm_HandSolder" H 9388 2400 50  0001 C CNN
F 3 "~" H 9350 2550 50  0001 C CNN
	1    9350 2550
	-1   0    0    1   
$EndComp
$Comp
L Device:C C205
U 1 1
P 8350 2350
F 0 "C205" H 8235 2304 50  0000 R CNN
F 1 "100n" H 8235 2395 50  0000 R CNN
F 2 "Capacitor_SMD:C_0603_1608Metric_Pad1.05x0.95mm_HandSolder" H 8388 2200 50  0001 C CNN
F 3 "~" H 8350 2350 50  0001 C CNN
	1    8350 2350
	0    -1   -1   0   
$EndComp
Wire Wire Line
	9350 2400 9350 2350
Wire Wire Line
	9350 2350 9400 2350
$Comp
L power:GNDA #PWR0217
U 1 1
P 9350 2750
F 0 "#PWR0217" H 9350 2500 50  0001 C CNN
F 1 "GNDA" H 9355 2577 50  0000 C CNN
F 2 "" H 9350 2750 50  0001 C CNN
F 3 "" H 9350 2750 50  0001 C CNN
	1    9350 2750
	1    0    0    -1  
$EndComp
Wire Wire Line
	9350 2750 9350 2700
$Comp
L Diode:1N4148 D202
U 1 1
P 8750 2350
F 0 "D202" H 8750 2134 50  0000 C CNN
F 1 "1N4148" H 8750 2225 50  0000 C CNN
F 2 "Diode_SMD:D_MiniMELF" H 8750 2175 50  0001 C CNN
F 3 "http://www.nxp.com/documents/data_sheet/1N4148_1N4448.pdf" H 8750 2350 50  0001 C CNN
	1    8750 2350
	-1   0    0    1   
$EndComp
$Comp
L Diode:1N4148 D203
U 1 1
P 8550 2550
F 0 "D203" V 8504 2629 50  0000 L CNN
F 1 "1N4148" V 8595 2629 50  0000 L CNN
F 2 "Diode_SMD:D_MiniMELF" H 8550 2375 50  0001 C CNN
F 3 "http://www.nxp.com/documents/data_sheet/1N4148_1N4448.pdf" H 8550 2550 50  0001 C CNN
	1    8550 2550
	0    1    1    0   
$EndComp
Wire Wire Line
	8500 2350 8550 2350
Wire Wire Line
	8550 2400 8550 2350
Connection ~ 8550 2350
Wire Wire Line
	8550 2350 8600 2350
$Comp
L power:GNDA #PWR0215
U 1 1
P 8550 2750
F 0 "#PWR0215" H 8550 2500 50  0001 C CNN
F 1 "GNDA" H 8555 2577 50  0000 C CNN
F 2 "" H 8550 2750 50  0001 C CNN
F 3 "" H 8550 2750 50  0001 C CNN
	1    8550 2750
	1    0    0    -1  
$EndComp
Wire Wire Line
	8550 2750 8550 2700
Wire Wire Line
	8900 2350 9350 2350
Connection ~ 9350 2350
Wire Wire Line
	7200 5800 8200 5800
Wire Wire Line
	9750 5800 9800 5800
Connection ~ 9800 5800
$Comp
L Device:C C216
U 1 1
P 9400 6000
F 0 "C216" H 9285 5954 50  0000 R CNN
F 1 "100n" H 9285 6045 50  0000 R CNN
F 2 "Capacitor_SMD:C_0603_1608Metric_Pad1.05x0.95mm_HandSolder" H 9438 5850 50  0001 C CNN
F 3 "~" H 9400 6000 50  0001 C CNN
	1    9400 6000
	-1   0    0    1   
$EndComp
Wire Wire Line
	9400 5850 9400 5800
Wire Wire Line
	9400 5800 9450 5800
$Comp
L power:GNDA #PWR0233
U 1 1
P 9400 6200
F 0 "#PWR0233" H 9400 5950 50  0001 C CNN
F 1 "GNDA" H 9405 6027 50  0000 C CNN
F 2 "" H 9400 6200 50  0001 C CNN
F 3 "" H 9400 6200 50  0001 C CNN
	1    9400 6200
	1    0    0    -1  
$EndComp
Wire Wire Line
	9400 6200 9400 6150
$Comp
L Device:C C215
U 1 1
P 8350 5800
F 0 "C215" H 8235 5754 50  0000 R CNN
F 1 "100n" H 8235 5845 50  0000 R CNN
F 2 "Capacitor_SMD:C_0603_1608Metric_Pad1.05x0.95mm_HandSolder" H 8388 5650 50  0001 C CNN
F 3 "~" H 8350 5800 50  0001 C CNN
	1    8350 5800
	0    -1   -1   0   
$EndComp
$Comp
L Diode:1N4148 D207
U 1 1
P 8550 6000
F 0 "D207" V 8504 6079 50  0000 L CNN
F 1 "1N4148" V 8595 6079 50  0000 L CNN
F 2 "Diode_SMD:D_MiniMELF" H 8550 5825 50  0001 C CNN
F 3 "http://www.nxp.com/documents/data_sheet/1N4148_1N4448.pdf" H 8550 6000 50  0001 C CNN
	1    8550 6000
	0    1    1    0   
$EndComp
$Comp
L Diode:1N4148 D206
U 1 1
P 8750 5800
F 0 "D206" H 8750 5584 50  0000 C CNN
F 1 "1N4148" H 8750 5675 50  0000 C CNN
F 2 "Diode_SMD:D_MiniMELF" H 8750 5625 50  0001 C CNN
F 3 "http://www.nxp.com/documents/data_sheet/1N4148_1N4448.pdf" H 8750 5800 50  0001 C CNN
	1    8750 5800
	-1   0    0    1   
$EndComp
Wire Wire Line
	8600 5800 8550 5800
Connection ~ 8550 5800
Wire Wire Line
	8900 5800 9400 5800
Connection ~ 9400 5800
$EndSCHEMATC
